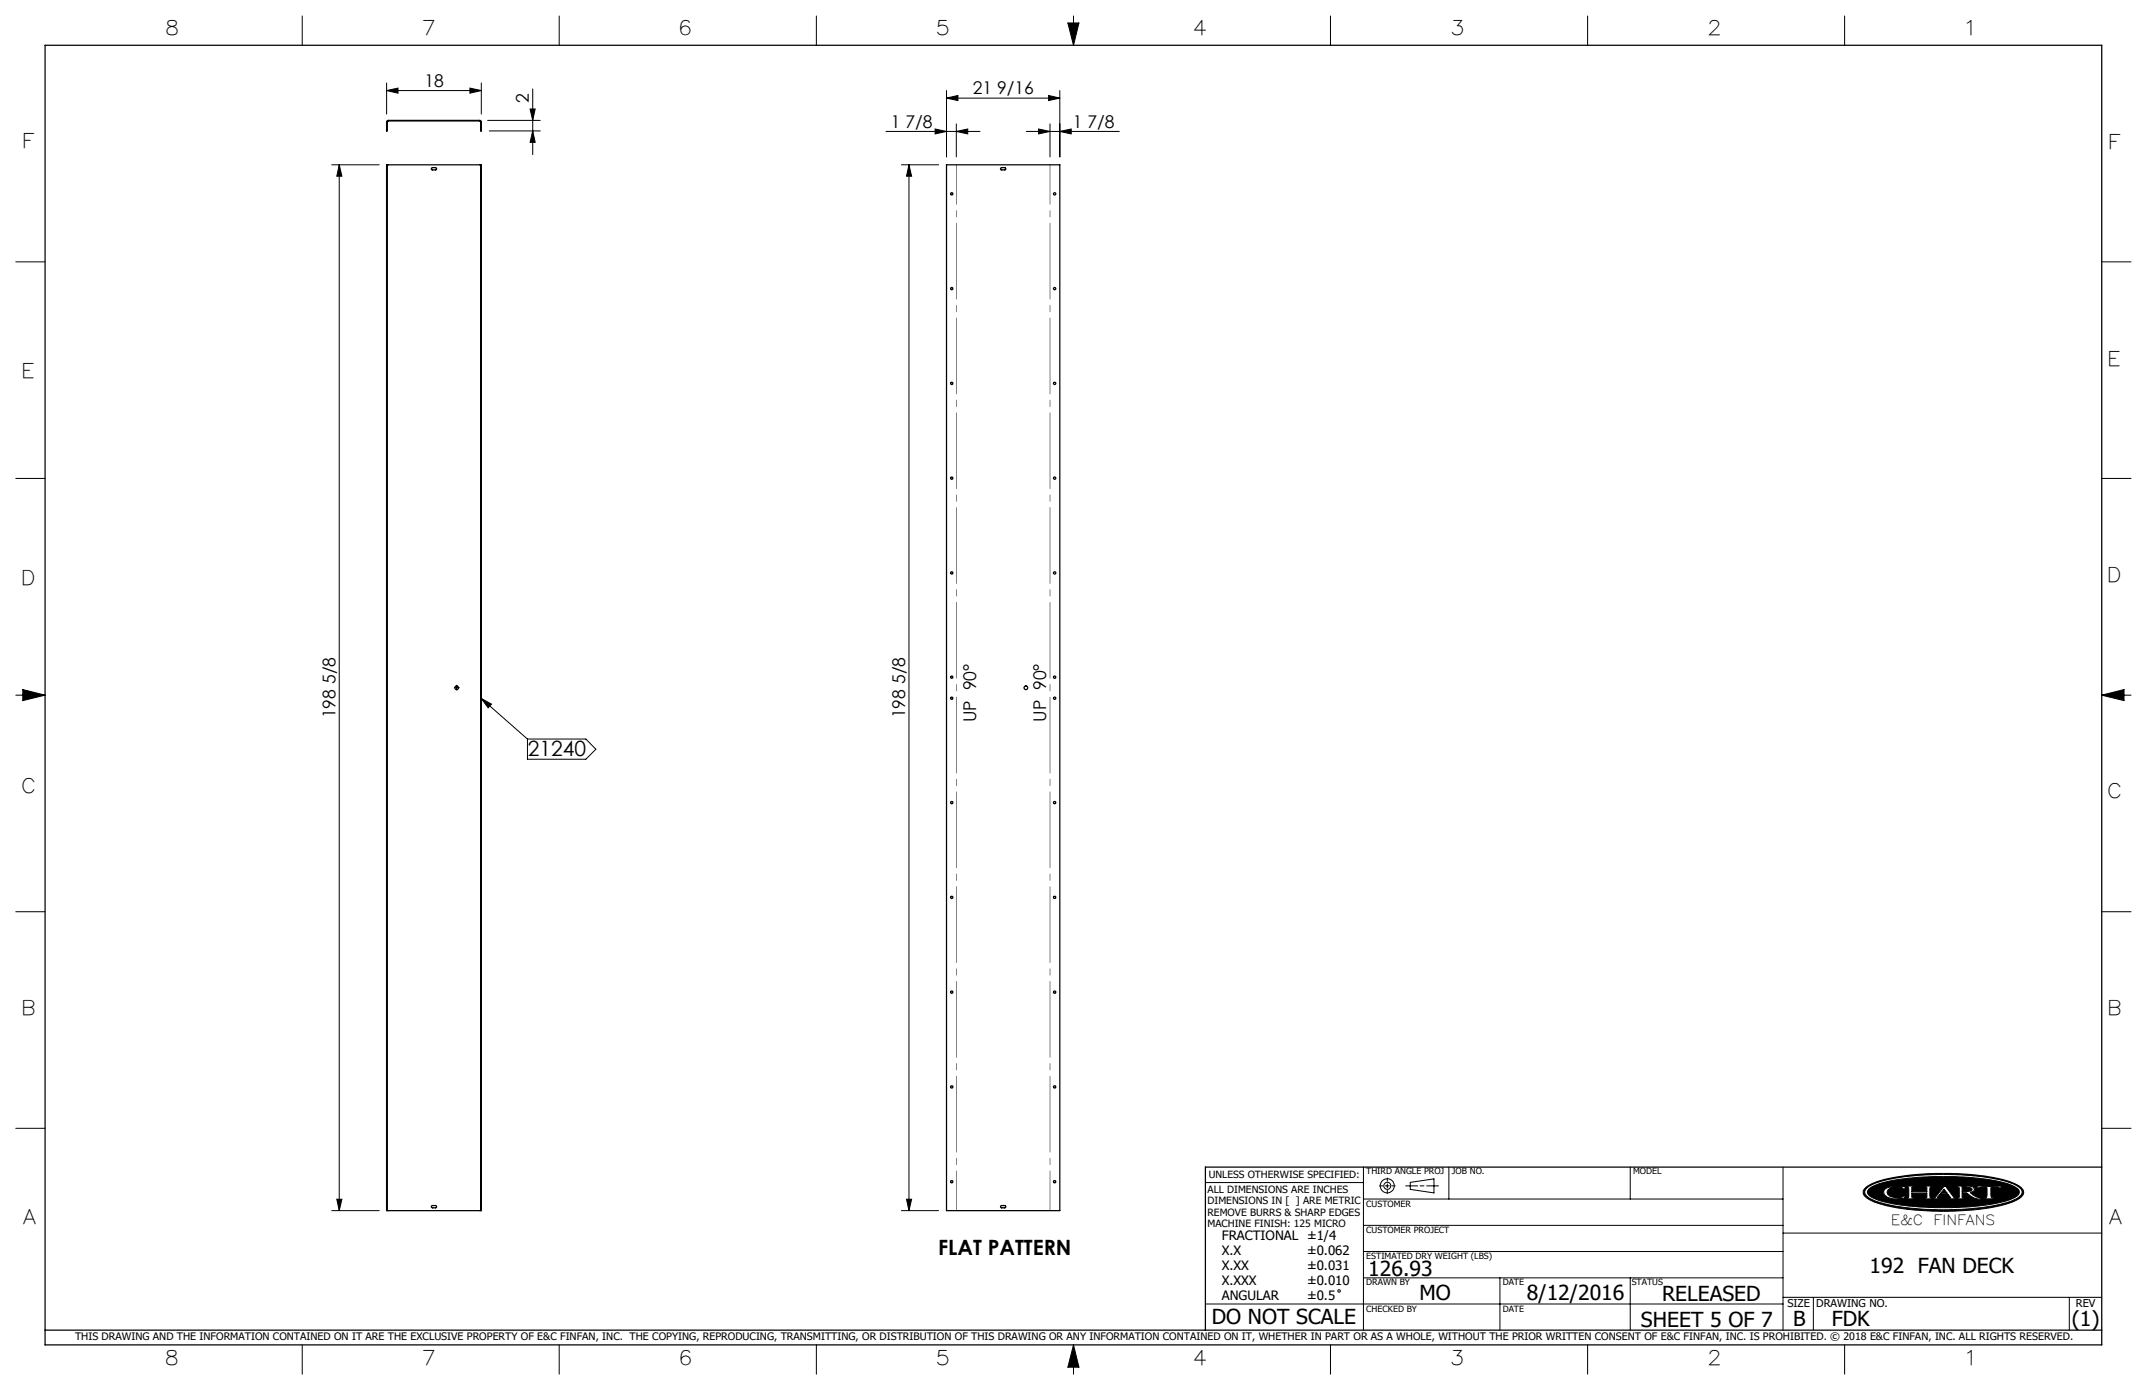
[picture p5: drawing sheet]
<svg xmlns="http://www.w3.org/2000/svg" width="432mm" height="279mm" viewBox="0 0 432 279" stroke-linecap="round" stroke-linejoin="round" font-family="sans-serif">
<g fill="none" stroke="#000" stroke-width=".2">
<path d="M60.8 3.2v5.9M77.8 18.2l2.2-.5v1zM77.8 16.7v6.2M77.8 18.2h19M94.5 17.7l2.3 .5-2.3 .5zM96.8 16.7v6.2M107.1 17.9v13.2M112.5 3.2v5.9M164.2 3.2v5.9M190.4 19.7l2.3-.5v1zM190.4 18.2v13.3M190.4 19.7h22.7"/>
<path d="M210.9 19.2l2.2 .5-2.2 .5zM213.1 18.2v13.3M214.8 4.6h2.2l-1.1 4.5zM215.9 3.2v5.9M267.6 3.2v5.9M319.3 3.2v5.9M371 3.2v5.9M66.7 33.1h9.6M68.2 33.1l.6 2.3h-1.1zM68.2 33.1v210.2M98.1 24.2h10.6M98.4 26.3h10.3"/>
<path d="M106.6 21.9h1l-.5 2.3zM107.1 26.3l.5 2.3h-1zM178.2 26.4h18.9M181.3 33.1h7.5M182.8 33.1v210.2M182.8 33.1l.5 2.3h-1zM188.1 25.9l2.3 .5-2.3 .5zM192.3 26.4l2.3-.5v1zM192.3 24.9v6.6M206.4 26.4h18.7M208.9 25.9l2.3 .5-2.3 .5zM211.2 24.9v6.6"/>
<path d="M213.1 26.4l2.3-.5v1zM3.2 52.6h5.9M422.7 52.6h5.9M3.2 96.2h5.9M422.7 96.2h5.9M3.2 139.7h5.9M4.6 138.6l4.5 1.1-4.5 1.1zM91.7 138.3h.3M91.9 138.1v.3M422.7 139.7h5.9M422.7 139.7l4.5-1.1v2.2zM96.8 140.4l2 1.1-.6 .8z"/>
<path d="M96.8 140.4l9.3 8.2M106.1 148.6h11.7l2 2-2 2h-11.7zM3.2 183.3h5.9M422.7 183.3h5.9M3.2 226.8h5.9M242.4 237.7h31.8M274.2 234.6v32.8M277.4 238.4h.7M278.6 238.4h.8M279 236.8v.7M279 238v.8M279 239.3v.6"/>
<path d="M279.9 238.4h.7M282.7 238.4h2.4M283.6 237.7l4.8-.7v2.8l-4.8-.7zM285.6 238.4h.8M286.9 238.4h2.4M291.4 234.6v6.4M327.9 234.6v6.4M358.6 234.6v32.8M375.3 238.7a16.2 16.2 0 0 1 7.4-2.3 55.4 55.4 0 0 1 21.3 1.1l1.9 .8a1.36 1.36 0 0 1 1.1 1.1 1.36 1.36 0 0 1-.7 1.4 23 23 0 0 1-9.9 2.4l-.5 .1a53.3 53.3 0 0 1-18.2-1.4 4.1 4.1 0 0 1-3-2 1.17 1.17 0 0 1 .6-1.2zM375.4 238.9a12.3 12.3 0 0 1 6-2.1 59.4 59.4 0 0 1 22.1 .7 4.5 4.5 0 0 1 3.1 1.9 1.36 1.36 0 0 1-.9 1.5 27.8 27.8 0 0 1-10.4 2.1l-1.1 .1a48.8 48.8 0 0 1-17.3-1.8l-1.5-.9a.94 .94 0 0 1 0-1.5zM375.8 239a15.4 15.4 0 0 1 7.6-2.1l3.6-.3 3.3-.1a44.5 44.5 0 0 1 14.2 1.7l.8 .4a1.03 1.03 0 0 1 .8 1 1.03 1.03 0 0 1-.8 1 25.5 25.5 0 0 1-9.5 2l-5 .1a43.6 43.6 0 0 1-13.5-1.6l-1.3-.8a.79 .79 0 0 1-.2-1.3zM379 239.1a5 5 0 0 1 3.5-.6h.7l-.2 .6-.5-.4a3.4 3.4 0 0 0-2.8 .4l-.2 .5 .2 .5a3.1 3.1 0 0 0 2.8 .5l.4-.3h.3l-.2 .5-.7 .1a3.6 3.6 0 0 1-3.3-.8l-.2-.6z"/>
<path d="M383.5 238.4h1.6v.2l-.6 .1v.8h3v-.8l-.5-.1v-.2h1.5v.2l-.3 .1-.1 .4 .1 1.5v.1l.3 .1v.2h-1.5v-.2h.4l.1-.2v-.8h-3v.8l.1 .2h.5v.2h-1.6v-.2l.3-.1 .1-.1v-1.5v-.4l-.4-.1zM391 239l.6 .9h-1.3zM391 238.4h.3l1.7 2.3 .5 .1v.2h-1.6v-.2l.4-.1-.5-.6h-1.7l-.5 .7h.6v.2h-1.5v-.2l.5-.1zM393.6 238.4h2.3l.9 .2 .3 .4-.2 .5-.7 .2 1.2 .9 1.1 .2v.2a4.2 4.2 0 0 1-2.9-1.1l-1-.1v.9l.6 .1v.2h-1.6v-.2h.3l.2-.2v-1.8l-.5-.2zM394.6 238.6h.9l.9 .2 .2 .3-.2 .3-1.8 .1zM397.9 238.3l1 .2 3.7-.1-.3 .5h-.2l-.1-.2h-1.6l.1 1.9 .6 .2v.2h-2.2v-.2l.7-.2v-1.8l-1.6-.1-.2 .2h-.3zM402.1 238.9h.1M422.7 226.8h5.9M66.7 243.3h9.6M67.7 241.1h1.1l-.6 2.2zM181.3 243.3h7.5M182.3 241.1h1l-.5 2.2z"/>
<path d="M274.2 256.9h84.4M274.2 251.6h84.4M274.2 246.3h84.4M274.2 241h84.4M301.7 256.9v10.5M327.9 256.9v10.5M358.6 247.9h64.1M60.8 270.3v5.9M112.5 270.3v5.9M164.2 270.3v5.9M215.9 270.3v5.9M215.9 270.3l1.1 4.5h-2.2z"/>
<path d="M242.4 262.1h116.2M267.6 270.3v5.9M319.3 270.3v5.9M358.6 260.8h64.1M364.7 260.8v6.6M371 270.3v5.9M416.2 260.8v6.6"/>
<circle cx="279" cy="238.4" r=".71"/>
<circle cx="279" cy="238.4" r="1.41"/>
<circle cx="269.3" cy="259.5" r=".25"/>
</g>
<g fill="none" stroke="#000" stroke-width=".25">
<path d="M9.1 9.1h413.6v261.2h-413.6zM77.9 33.1h18.8M77.9 33.1h-.1v210.2h.1M77.9 33.1v210.2M77.9 24.2h18.7l.2 .2v1.9h-.1v-1.9l-.1-.1h-18.6l-.1 .2v1.8h-.1v-1.9zM86.9 33.7h.7l.2 .3-.1 .1h-.8l-.2-.1zM96.7 33.1h.1v210.2h-.1M96.7 33.1v210.2M190.4 33.1h22.7v210.2h-22.7zM201.3 33.7h.8l.2 .3-.1 .1h-.9l-.1-.1zM422.7 234.6h-180.3v32.8M77.9 243.3h18.8"/>
<path d="M86.9 242.4l.7-.1 .2 .3-.2 .2h-.7l-.2-.2zM201.3 242.4l.8-.1 .2 .3-.2 .2h-.7zM9.1 267.4h413.6"/>
<circle cx="191.4" cy="39" r=".23"/>
<circle cx="212.1" cy="39" r=".23"/>
<circle cx="191.4" cy="58" r=".23"/>
<circle cx="212.1" cy="58" r=".23"/>
<circle cx="191.4" cy="77.1" r=".23"/>
<circle cx="212.1" cy="77.1" r=".23"/>
<circle cx="191.4" cy="96.1" r=".23"/>
<circle cx="212.1" cy="96.1" r=".23"/>
<circle cx="191.4" cy="115.2" r=".23"/>
<circle cx="212.1" cy="115.2" r=".23"/>
<circle cx="91.8" cy="138.2" r=".37"/>
<circle cx="191.4" cy="136.1" r=".23"/>
<circle cx="206.3" cy="138.2" r=".37"/>
<circle cx="212.1" cy="136.1" r=".23"/>
<circle cx="191.4" cy="140.4" r=".23"/>
<circle cx="212.1" cy="140.4" r=".23"/>
<circle cx="191.4" cy="161.3" r=".24"/>
<circle cx="212.1" cy="161.3" r=".24"/>
<circle cx="191.4" cy="180.4" r=".24"/>
<circle cx="191.4" cy="199.4" r=".24"/>
<circle cx="212.1" cy="199.4" r=".24"/>
<circle cx="212.1" cy="180.4" r=".24"/>
<circle cx="191.4" cy="218.5" r=".24"/>
<circle cx="212.1" cy="218.5" r=".24"/>
<circle cx="191.4" cy="237.5" r=".24"/>
<circle cx="212.1" cy="237.5" r=".24"/>
</g>
<g fill="#000">
<path d="M383.5 238.4v.2h.3l.1 .2v1.8l-.1 .1-.3 .1v.2h1.6v-.2h-.5l-.1-.2v-.8h3v.9l-.5 .1v.2h1.5v-.2l-.3-.1-.1-.2v-1.6l.1-.3h.3v-.2h-1.5v.2l.5 .1v.8h-3v-.8l.6-.1v-.2zM391 238.4l-1.8 2.3-.5 .1v.2h1.5v-.2h-.6l.5-.7h1.7l.5 .6-.4 .1v.2h1.6v-.2l-.5-.1-1.7-2.3zM393.6 238.4v.2l.5 .2v1.8l-.2 .2h-.3v.2h1.6v-.2l-.6-.1v-.9l1 .1a3.7 3.7 0 0 0 2.9 1.1v-.2a3.4 3.4 0 0 1-2.3-1.1 .68 .68 0 0 0 .8-.2 .68 .68 0 0 0 0-.8l-.7-.3zM397.9 238.3l-.4 .6h.3l.2-.2 1.6 .1v1.8l-.2 .2h-.5v.2h2.2v-.2h-.5l-.2-.3v-1.7l1.6-.1 .1 .2h.2l.3-.5-4 .1zM375.8 239a13.3 13.3 0 0 1 6.5-2l2.7-.3 3.8-.2 7.5 .2a24.3 24.3 0 0 1 9.1 2 1.01 1.01 0 0 1 .7 .9 1.01 1.01 0 0 1-.7 1 21.9 21.9 0 0 1-8.6 1.9l-3.9 .2h-4.1l-3.8-.2a21.2 21.2 0 0 1-8.8-2l-.4-.3-.2-.5zM379.1 239a1.04 1.04 0 0 0 .7 1.7 7 7 0 0 0 3.2 .1l.2-.5h-.3l-.5 .4a2.56 2.56 0 0 1-2.8-.8 1.28 1.28 0 0 1 1.4-1.3h.2a1.49 1.49 0 0 1 1.4 .2l.4 .3 .2-.6h-.6a4.7 4.7 0 0 0-3.5 .5zM375.3 238.7a17.5 17.5 0 0 1 7.8-2.4l5.1-.4h4.8a34.5 34.5 0 0 1 12.5 2.2l.4 .2a1.36 1.36 0 0 1 .9 2 9.1 9.1 0 0 1-5.1 2.2l-.4 .1a58.1 58.1 0 0 1-23.1-.6 5.6 5.6 0 0 1-3.4-1.9v-.8zM375.3 238.9a1.14 1.14 0 0 0 .6 1.9 24 24 0 0 0 9.3 2.1l4.6 .3 3.7-.1a33.7 33.7 0 0 0 11.9-2.1l.4-.2a1.19 1.19 0 0 0 .9-1.2 1.19 1.19 0 0 0-.9-1.1 21.6 21.6 0 0 0-8.8-2.1l-5.1-.3-4.7 .1a30.2 30.2 0 0 0-11.1 2.1z" fill-rule="evenodd"/>
<path d="M215.9 270.3l-1.1 4.5h2.2zM214.8 4.6h2.2l-1.1 4.5zM4.6 138.6l4.5 1.1-4.5 1.1zM422.7 139.7l4.5-1.1v2.2zM391 239l-.7 .9h1.3zM394.6 238.6v.9l1.7-.1a.38 .38 0 0 0 .3-.4 .38 .38 0 0 0-.5-.3z" fill-rule="evenodd"/>
</g>
<path d="M91.6 138.2h-.2M91.9 138v-.3M91.9 138.5v.2M92.1 138.2h.3" fill="none" stroke="#000" stroke-width=".2" stroke-dasharray="15.2 1.3 1.3 1.3"/>
<path d="M211.2 33.1v210.2M192.4 243.3v-210.2" fill="none" stroke="#808080" stroke-width=".2" stroke-dasharray="15.2 1.3 1.3 1.3" stroke-dashoffset="7.3"/>
<g fill="#000">
<path d="M96.8 140.4l2 1.1-.6 .8z"/>
<path d="M94.5 17.7l2.3 .5-2.3 .5zM77.8 18.2l2.2-.5v1z"/>
<path d="M68.2 33.1l.6 2.3h-1.1zM67.7 241.1h1.1l-.6 2.2z"/>
<path d="M107.1 26.3l.5 2.3h-1zM106.6 21.9h1l-.5 2.3z"/>
<path d="M182.8 33.1l.5 2.3h-1zM182.3 241.1h1l-.5 2.2z"/>
<path d="M192.3 26.4l2.3-.5v1zM188.1 25.9l2.3 .5-2.3 .5z"/>
<path d="M208.9 25.9l2.3 .5-2.3 .5zM213.1 26.4l2.3-.5v1zM190.4 19.7l2.3-.5v1zM210.9 19.2l2.2 .5-2.2 .5z"/>
</g>
<g font-size="4.2">
<text x="106.1" y="152">21240</text>
<text x="188.7" y="252.3">FLAT PATTERN</text>
<text x="275.2" y="256.5">126.93</text>
<text x="376" y="255.9">192 FAN DECK</text>
<text x="285.5" y="261.4">MO</text>
<text x="307.1" y="261.3">8/12/2016</text>
<text x="334.3" y="261.6">RELEASED</text>
<text x="243.7" y="266.2">DO NOT SCALE</text>
<text x="330" y="266.7">SHEET 5 OF 7</text>
<text x="360.6" y="266.5">B</text>
<text x="368.4" y="266.6">FDK</text>
<text x="416.7" y="266.5">(1)</text>
</g>
<g font-size="4">
<text x="33.6" y="7.1">8</text>
<text x="85.2" y="7.1">7</text>
<text x="137" y="7.1">6</text>
<text x="188.6" y="7.1">5</text>
<text x="240.3" y="7.1">4</text>
<text x="292.1" y="7.1">3</text>
<text x="343.8" y="7.1">2</text>
<text x="395.7" y="7.1">1</text>
<text x="4.9" y="29.8">F</text>
<text x="424.5" y="29.9">F</text>
<text x="4.8" y="76">E</text>
<text x="424.3" y="73.5">E</text>
<text x="4.7" y="117.7">D</text>
<text x="424.2" y="116.9">D</text>
<text x="4.7" y="159.3">C</text>
<text x="424.2" y="160.4">C</text>
<text x="4.8" y="204">B</text>
<text x="424.3" y="204">B</text>
<text x="4.8" y="246.1">A</text>
<text x="424.3" y="246">A</text>
<text x="33.6" y="274.3">8</text>
<text x="85.2" y="274.3">7</text>
<text x="137" y="274.3">6</text>
<text x="188.6" y="274.3">5</text>
<text x="240.3" y="274.3">4</text>
<text x="292.1" y="274.3">3</text>
<text x="343.8" y="274.3">2</text>
<text x="395.8" y="274.3">1</text>
</g>
<g font-size="3.5">
<text x="85.3" y="17.4">18</text>
<text x="106.4" y="20.8" transform="rotate(-90 106.4 20.8)">2</text>
<text x="195.6" y="18.9">21 9/16</text>
<text x="179.2" y="25.6">1 7/8</text>
<text x="215.8" y="25.6">1 7/8</text>
<text x="67.5" y="144.4" transform="rotate(-90 67.5 144.4)">198 5/8</text>
<text x="182.1" y="144.4" transform="rotate(-90 182.1 144.4)">198 5/8</text>
<text x="196.4" y="145.1" transform="rotate(-90 196.4 145.1)">UP 90°</text>
<text x="210.4" y="145" transform="rotate(-90 210.4 145)">UP 90°</text>
</g>
<g font-size="2.8">
<text x="380.3" y="246.2">E&amp;C</text>
<text x="388.9" y="246.2">FINFANS</text>
</g>
<g font-size="2.6">
<text x="245.7" y="249.3">FRACTIONAL ±1/4</text>
<text x="245.7" y="252.3">X.X</text>
<text x="245.7" y="255.3">X.XX</text>
<text x="262.9" y="252.3">±0.062</text>
<text x="262.9" y="255.3">±0.031</text>
<text x="245.7" y="258.3">X.XXX</text>
<text x="245.7" y="261.2">ANGULAR</text>
<text x="262.9" y="258.3">±0.010</text>
<text x="262.9" y="261.2">±0.5</text>
</g>
<g font-size="2.2">
<text x="359.5" y="262.8">SIZE</text>
<text x="365.3" y="262.7">DRAWING NO.</text>
<text x="417.5" y="262.8">REV</text>
</g>
<text font-size="2.1" x="15.1" y="269.4">THIS DRAWING AND THE INFORMATION CONTAINED ON IT ARE THE EXCLUSIVE PROPERTY OF E&amp;C FINFAN, INC. THE COPYING, REPRODUCING, TRANSMITTING, OR DISTRIBUTION OF THIS DRAWING OR ANY INFORMATION CONTAINED ON IT, WHETHER IN PART OR AS A WHOLE, WITHOUT THE PRIOR WRITTEN CONSENT OF E&amp;C FINFAN, INC. IS PROHIBITED. © 2018 E&amp;C FINFAN, INC. ALL RIGHTS RESERVED.</text>
<g font-size="2">
<text x="242.9" y="239.7">ALL DIMENSIONS ARE INCHES</text>
<text x="243.1" y="236.8">UNLESS OTHERWISE SPECIFIED:</text>
<text x="242.9" y="242">DIMENSIONS IN [ ] ARE METRIC</text>
<text x="242.9" y="244.3">REMOVE BURRS &amp; SHARP EDGES</text>
<text x="242.9" y="246.6">MACHINE FINISH: 125 MICRO</text>
</g>
<g font-size="1.7">
<text x="274.8" y="236.1">THIRD ANGLE PROJ</text>
<text x="292" y="236.1">JOB NO.</text>
<text x="328.5" y="236.1">MODEL</text>
<text x="274.8" y="242.6">CUSTOMER</text>
<text x="274.8" y="247.8">CUSTOMER PROJECT</text>
<text x="274.8" y="253.1">ESTIMATED DRY WEIGHT (LBS)</text>
<text x="274.8" y="258.4">DRAWN BY</text>
<text x="274.8" y="263.6">CHECKED BY</text>
<text x="302.2" y="263.6">DATE</text>
<text x="302.2" y="258.4">DATE</text>
<text x="328.2" y="258.3">STATUS</text>
</g>
</svg>
